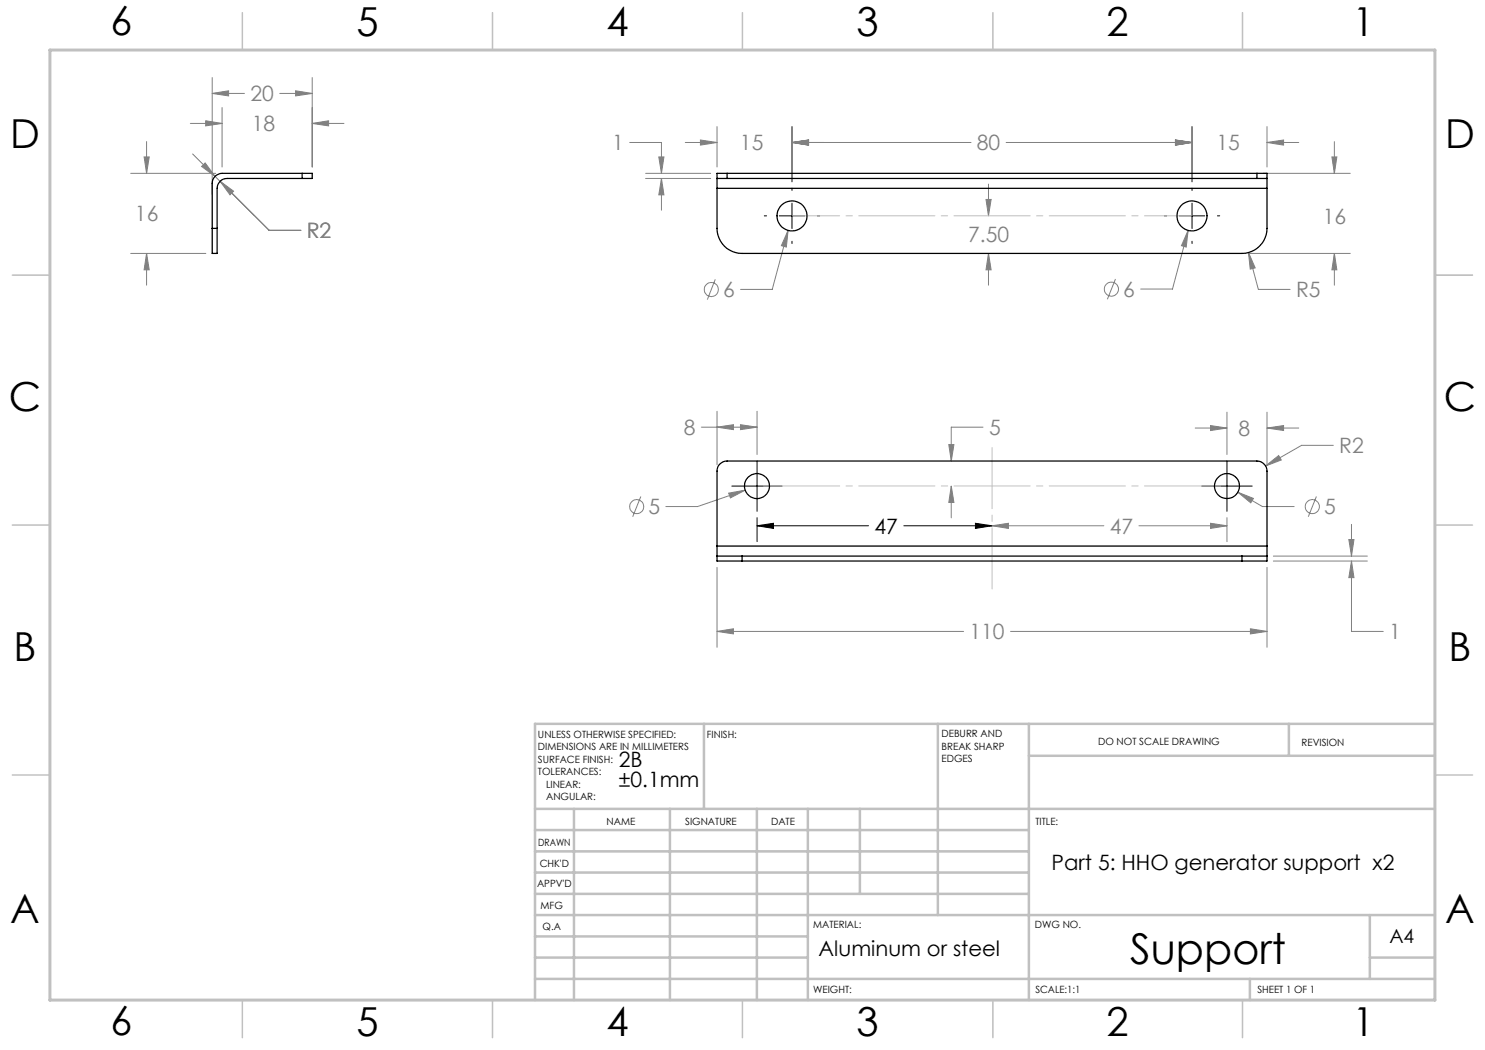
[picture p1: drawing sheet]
<svg xmlns="http://www.w3.org/2000/svg" width="297mm" height="210mm" viewBox="0 0 297 210" stroke-linecap="round" stroke-linejoin="round" font-family="sans-serif">
<g fill="none" stroke="#808080" stroke-width=".2">
<path d="M42.4 18.7l3.3-.5v1zM42.4 15.5v23.4M42.4 18.7h6.5M56 18.7h6.4M59.1 18.2l3.3 .5-3.3 .5zM62.4 15.5v17.9M26.1 34.7h17M28.8 31.4h1l-.5 3.3zM29.3 28.3v6.4M38.1 24.7h6.3M38.5 30.8l15.3 15.3h6.4M40.3 33.3l.7-.7 2 2.7z"/>
<path d="M41.1 24.2l3.3 .5-3.3 .5zM44 36.3l2.7 1.9-.7 .8zM44.4 21.5v11.9M62.4 24.7l3.3-.5v1zM62.4 24.7h6.4M125.9 28.5h6.4v6.2M129.1 34.7h13M129.1 35.7h13M131.8 31.4h1l-.5 3.3zM132.3 35.7l.5 3.3h-1zM132.3 35.7v6.3M137.1 28.5h6.3"/>
<path d="M140.1 28l3.3 .5-3.3 .5zM143.4 25.3v8.1M158.4 28.5l3.3-.5v1zM158.4 28.5h35.8M158.4 25.3v11.1M197.2 39.9h1l-.5 3.3zM197.7 36.8v6.4M201.2 28.5h37.2M235.1 28l3.3 .5-3.3 .5zM238.4 25.3v11.1M252.7 34.7h17.4M253.4 28.5l3.3-.5v1z"/>
<path d="M253.4 25.3v8.1M253.4 28.5h6.4M266.4 31.4h1l-.5 3.3zM266.9 28.3v6.4M26.1 50.7h15.1M29.3 50.7l.5 3.3h-1zM29.3 50.7v6.3M143.1 55.9l-1.6 4M157.6 46.1l-.3 3.3-1-.3zM157.6 46.1l-3.2 11.8h-6.3M197.7 50.7l.5 3.3h-1zM197.7 50.7v6.3"/>
<path d="M223.1 55.8l-1.6 4.1M237.6 46.1l-.4 3.3-.9-.3zM237.6 46.1l-3.1 11.7h-6.4M249.7 50.7h20.4M249.7 50.5l1.3 3.1-1 .2zM249.7 50.5l2 7.4h6.3M266.9 50.7l.5 3.3h-1zM266.9 50.7v6.3M128.2 99.3l-1.7 4.1M140.3 85.4h11.1M143.4 85.4l3.3-.5v1zM143.4 82.3v10.6"/>
<path d="M145.7 98.6l3.3-.6-2.9 1.6zM148.1 84.9l3.3 .5-3.3 .5zM149 98l-9.5 3.3h-6.3M151.4 82.3v8.6M189.8 88.9h1l-.5 3.3zM190.3 97.2l.5 3.3h-1zM190.3 97.2v6.4M196.6 85.4h-6.3v6.8M239 85.6h6.4M242.1 85.1l3.3 .5-3.3 .5zM245.4 82.4v8.5M247.6 98.5l3.1 1.2-.5 .9z"/>
<path d="M247.6 98.5l4.9 2.8h6.3M253.1 93.2l2.6-2.1 .6 .9zM253.4 85.6l3.3-.5v1zM253.4 82.4v10.5M253.4 85.6h6.4M263.3 99.3l-1.6 4.1M266.7 89.1h-6.4l-7.2 4.1M143.4 113.5v16M198.4 105.2l3.3-.5v1zM198.4 105.2h22.4M227.8 105.2h17.6M242.1 104.7l3.3 .5-3.3 .5z"/>
<path d="M245.4 103.5v4.8M253.4 113.5v16M254.7 111.2h18.8M254.7 112.2h18.8M269.8 107.9h1l-.5 3.3zM270.3 112.2l.5 3.3h-1zM270.3 112.2v14.1h6.3M270.3 104.9v6.3M143.4 126.3l3.3-.5v1zM143.4 126.3h49.3M202.1 126.3h51.3M250.1 125.8l3.3 .5-3.3 .5z"/>
<circle cx="142.3" cy="57.9" r="1.42"/>
<circle cx="222.3" cy="57.8" r="1.41"/>
<circle cx="127.4" cy="101.3" r="1.41"/>
<circle cx="262.5" cy="101.3" r="1.41"/>
</g>
<g fill="none" stroke="#000" stroke-width=".2">
<path d="M158.4 37.6v.5M238.4 37.6v.5M152.9 43.2h.4M155.9 43.2h5M158.4 40.6v5.1M158.4 48.3v.4M163.5 43.2h.4M232.9 43.2h.4M235.9 43.2h5M238.4 40.6v5.1M238.4 48.3v.4M243.5 43.2h.4"/>
<path d="M146.4 97.2h10M151.4 92.2v10.1M240.3 97.2h10.1M245.4 92.2v10.1M151.4 105.2l3.3-.5v1zM151.4 103.5v4.8M151.4 105.2h22.3M180.8 105.2h17.6M195.1 104.7l3.3 .5-3.3 .5z"/>
</g>
<path d="M158.4 43.2h80" fill="none" stroke="#c0c0c0" stroke-width=".2" stroke-dasharray="15.2 1.3 1.3 1.3" stroke-dashoffset="5.7"/>
<path d="M198.4 89.5v28.3" fill="none" stroke="#c0c0c0" stroke-width=".2" stroke-dasharray="15.2 1.3 1.3 1.3" stroke-dashoffset="3"/>
<path d="M151.4 97.2h94" fill="none" stroke="#c0c0c0" stroke-width=".2" stroke-dasharray="15.2 1.3 1.3 1.3" stroke-dashoffset="-1.3"/>
<path d="M287 55h7.5M287 144.8v55.2h-187.2" fill="none" stroke="#c0c0c0" stroke-width=".2"/>
<g fill="none" stroke="#c0c0c0" stroke-width=".5">
<path d="M140.8 144.8v17M187.6 144.8v38.2M205.8 144.8v55.2M205.8 151.2h81.2M257.8 144.8v6.4M287 144.8h-180v55.2M107 161.8h180M107 178.8h98.8M107 174.5h98.8M107 170.3h98.8M107 166h98.8M114.8 161.8v38.2"/>
<path d="M134 161.8v38.2M151.4 161.8v38.2M161.6 161.8v38.2M172 161.8v17M107 195.8h180M107 191.5h54.6M107 187.3h54.6M107 183h180M250 195.8v4.2M274 191.5h13M274 183v12.8"/>
</g>
<g fill="none" stroke="#c0c0c0" stroke-width=".3">
<path d="M48.5 2.5v7.5M98.5 2.5v7.5M148.5 2.5v7.5M198.6 2.5v7.5M248.5 2.5v7.5M2.5 55h7.5M287 55h7.5M2.5 105h7.5M287 105h7.5M2.5 155h7.5M287 155h7.5M48.5 200v7.5"/>
<path d="M98.5 200v7.5M148.5 200v7.5M198.6 200v7.5M248.5 200v7.5"/>
</g>
<path d="M10 10h277v190h-277z" fill="none" stroke="#c0c0c0" stroke-width=".6"/>
<path d="M151.4 105.2l3.3-.5v1zM195.1 104.7l3.3 .5-3.3 .5z" fill="#000"/>
<g fill="#808080">
<path d="M197.2 39.9h1l-.5 3.3zM197.7 50.7l.5 3.3h-1zM198.4 105.2l3.3-.5v1zM242.1 104.7l3.3 .5-3.3 .5zM190.3 97.2l.5 3.3h-1zM189.8 88.9h1l-.5 3.3z"/>
<path d="M249.7 50.5l.3 3.3 1-.2zM237.6 46.1l-1.3 3 .9 .3zM266.4 31.4h1l-.5 3.3zM266.9 50.7l.5 3.3h-1zM235.1 28l3.3 .5-3.3 .5zM253.4 28.5l3.3-.5v1zM132.3 35.7l.5 3.3h-1zM131.8 31.4h1l-.5 3.3zM158.4 28.5l3.3-.5v1zM235.1 28l3.3 .5-3.3 .5zM158.4 28.5l3.3-.5v1zM140.1 28l3.3 .5-3.3 .5zM157.6 46.1l-1.3 3 1 .3zM44 36.3l2 2.7 .7-.8zM40.3 33.3l2.7 2-2-2.7zM59.1 18.2l3.3 .5-3.3 .5zM42.4 18.7l3.3-.5v1zM41.1 24.2l3.3 .5-3.3 .5zM62.4 24.7l3.3-.5v1zM28.8 31.4h1l-.5 3.3zM29.3 50.7l.5 3.3h-1zM143.4 126.3l3.3-.5v1zM250.1 125.8l3.3 .5-3.3 .5zM269.8 107.9h1l-.5 3.3zM270.3 112.2l.5 3.3h-1zM253.1 93.2l3.2-1.2-.6-.9zM247.6 98.5l2.6 2.1 .5-.9zM148.1 84.9l3.3 .5-3.3 .5zM143.4 85.4l3.3-.5v1zM242.1 85.1l3.3 .5-3.3 .5zM253.4 85.6l3.3-.5v1zM145.7 98.6l.4 1 2.9-1.6z"/>
</g>
<g fill="none" stroke="#000" stroke-width=".25">
<path d="M60.4 35.7h-15a1.99 1.99 0 0 0-2 2v8M60.4 34.7h-16a1.99 1.99 0 0 0-2 2v9M60.4 34.7h2v1h-2M60.4 34.7v1M143.4 35.7h2M143.4 35.7v2M143.4 37.7v8a5 5 0 0 0 5 5h100a5.1 5.1 0 0 0 5-5v-8M143.4 37.7h110M145.4 34.7h-2v1M145.4 34.7v1M145.4 35.7h106M145.4 34.7h106"/>
<path d="M251.4 35.7h2M251.4 34.7h2v1M251.4 34.7v1M253.4 35.7v2M42.4 45.7v5h1v-5M42.4 45.7h1M143.4 111.2h5M143.4 111.2v1h5M143.4 109.2v2M143.4 109.2v-15a1.99 1.99 0 0 1 2-2h106a2.05 2.05 0 0 1 2 2v15M143.4 109.2h110M148.4 111.2v1"/>
<path d="M148.4 111.2h100M148.4 112.2h100M248.4 111.2h5M248.4 111.2v1M253.4 111.2v1h-5M253.4 109.2v2"/>
<circle cx="158.4" cy="43.2" r="3"/>
<circle cx="238.4" cy="43.2" r="3"/>
<circle cx="151.4" cy="97.2" r="2.51"/>
<circle cx="245.4" cy="97.2" r="2.5"/>
</g>
<text font-size="8.5" x="226" y="192.7">Support</text>
<g font-size="8">
<text x="22.1" y="7.1">6</text>
<text x="71.3" y="7.1">5</text>
<text x="121.3" y="7.1">4</text>
<text x="171.3" y="7.1">3</text>
<text x="221.3" y="7.1">2</text>
<text x="270.5" y="7.1">1</text>
<text x="2" y="29.7">D</text>
<text x="289" y="29.7">D</text>
<text x="1.8" y="82.2">C</text>
<text x="288.8" y="82.2">C</text>
<text x="2.7" y="132.2">B</text>
<text x="289.7" y="132.2">B</text>
<text x="2" y="184.7">A</text>
<text x="289" y="184.7">A</text>
<text x="22.1" y="207.1">6</text>
<text x="71.3" y="207.1">5</text>
<text x="121.3" y="207.1">4</text>
<text x="171.3" y="207.1">3</text>
<text x="221.3" y="207.1">2</text>
<text x="270.5" y="207.1">1</text>
</g>
<g font-size="4.2" fill="#808080">
<text x="50.1" y="20.3">20</text>
<text x="50.4" y="26.3">18</text>
<text x="122.4" y="30.1">1</text>
<text x="148" y="30.1">15</text>
<text x="195.4" y="30.1">80</text>
<text x="243.3" y="30.1">15</text>
<text x="27" y="44.3">16</text>
<text x="61.4" y="47.7">R2</text>
<text x="264.5" y="44.8">16</text>
<text x="193.6" y="48.4">7.50</text>
<text x="144.6" y="59.4">6</text>
<text x="224.6" y="59.4">6</text>
<text x="259.2" y="59.5">R5</text>
<text x="136.8" y="87">8</text>
<text x="197.8" y="87">5</text>
<text x="247.7" y="87.2">8</text>
<text x="267.8" y="90.7">R2</text>
<text x="129.7" y="102.9">5</text>
<text x="221.9" y="106.7">47</text>
<text x="264.8" y="102.9">5</text>
<text x="193.9" y="127.9">110</text>
<text x="277.8" y="127.9">1</text>
</g>
<g font-size="4.2">
<text x="174.9" y="106.7">47</text>
<text x="123.8" y="153.3">2B</text>
<text x="123.8" y="157.5">±0.1mm</text>
<text x="210.3" y="174">Part 5: HHO generator support x2</text>
<text x="163.7" y="191.2">Aluminum or steel</text>
</g>
<text font-size="3.9" x="277.9" y="188.5">A4</text>
<g font-size="2">
<text x="107.6" y="147.6">UNLESS OTHERWISE SPECIFIED:</text>
<text x="141.4" y="147.6">FINISH:</text>
<text x="188.3" y="147.5">DEBURR AND</text>
<text x="188.3" y="150">BREAK SHARP</text>
<text x="219.6" y="149">DO NOT SCALE DRAWING</text>
<text x="260.3" y="149.2">REVISION</text>
<text x="107.6" y="150.1">DIMENSIONS ARE IN MILLIMETERS</text>
<text x="107.6" y="152.6">SURFACE FINISH:</text>
<text x="107.6" y="155.1">TOLERANCES:</text>
<text x="188.3" y="152.5">EDGES</text>
<text x="109.2" y="157.6">LINEAR:</text>
<text x="109.2" y="160.1">ANGULAR:</text>
<text x="121.3" y="165">NAME</text>
<text x="137" y="164.9">SIGNATURE</text>
<text x="154.2" y="164.9">DATE</text>
<text x="207.1" y="164.9">TITLE:</text>
<text x="107.6" y="169.1">DRAWN</text>
<text x="107.9" y="173.3">CHK'D</text>
<text x="107.4" y="177.4">APPV'D</text>
<text x="108.1" y="181.8">MFG</text>
<text x="108.5" y="186">Q.A</text>
<text x="162.6" y="185.5">MATERIAL:</text>
<text x="207" y="185.5">DWG NO.</text>
<text x="162.6" y="198.5">WEIGHT:</text>
<text x="207.1" y="198.6">SCALE:1:1</text>
<text x="251.5" y="198.6">SHEET 1 OF 1</text>
</g>
</svg>
